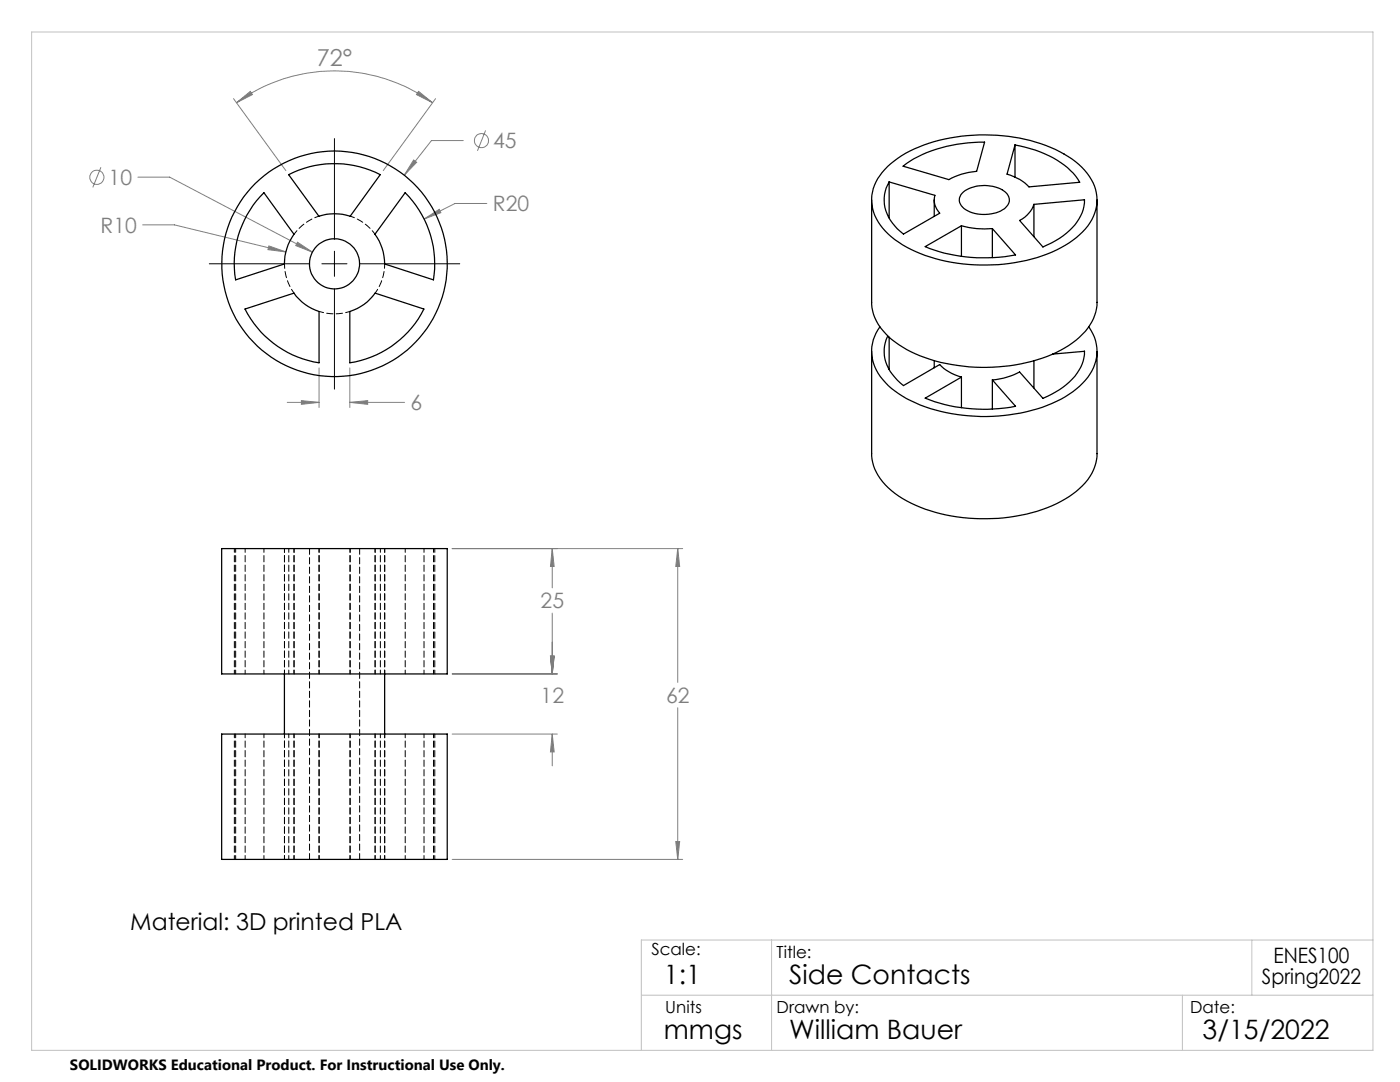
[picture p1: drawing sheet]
<svg xmlns="http://www.w3.org/2000/svg" width="279mm" height="216mm" viewBox="0 0 279 216" stroke-linecap="round" stroke-linejoin="round" font-family="sans-serif">
<g fill="none" stroke="#808080" stroke-width=".2">
<path d="M46.6 19.7l10.4 14.3M83.5 18.2l2.8 2.3-3.2-1.6zM86.9 19.7l-10.4 14.3M20.1 33.4l-1.6 4M27.5 35.3h6.4l28.4 15M47.2 20.5l2.8-2.3 .4 .7zM47.2 20.5a33.3 33.3 0 0 1 39.1 0M82.5 31.9l.6 .5-2.4 2.6zM92.5 28h-6.4l-5.4 7M96.9 26l-1.6 4.1M28.5 44.9h6.3l22.2 5.4M53.7 49.1l3.3 1.2-3.5-.5z"/>
<path d="M59.4 48.3l2.9 2-3.3-1.3zM84.6 43.7l3.1-1.9 .3 .6zM97.2 40.6h-6.4l-6.2 3.1M60.1 79.9l3.6 .4-3.6 .4zM63.7 73.4v7.9M69.8 73.4v7.9M57.3 80.3h6.4M69.8 80.3l3.6-.4v.8zM69.8 80.3h11M90.2 109.5h46M110.2 109.5l.4 3.5h-.7zM110.2 109.5v7.8"/>
<path d="M135.3 109.5l.3 3.5h-.7zM135.3 109.5v26.7M90.2 134.5h21M109.9 130.9h.7l-.4 3.6zM110.2 122.3v12.2M90.2 146.5h21M110.2 146.5l.4 3.5h-.7zM110.2 146.5v6.3M135.3 141.2v30.3M90.2 171.5h46M134.9 167.9h.7l-.3 3.6z"/>
<circle cx="19.3" cy="35.4" r="1.42"/>
<circle cx="96.1" cy="28.1" r="1.41"/>
</g>
<path d="M66.7 27.7v20M41.8 52.6h20M64.2 52.6h5.1M66.7 50.1v5M66.7 57.6v20M71.8 52.6h20" fill="none" stroke="#000" stroke-width=".2"/>
<path d="M6.3 6.4h267.7v203.2h-267.7zM128 198.6h146M154 187.6v22M236 198.6v11M249.8 187.6v11M274 187.6h-146v22" fill="none" stroke="#c0c0c0" stroke-width=".2"/>
<g fill="#808080">
<path d="M109.9 130.9h.7l-.4 3.6zM110.2 109.5l.4 3.5h-.7zM134.9 167.9h.7l-.3 3.6zM135.3 109.5l.3 3.5h-.7zM110.2 146.5l.4 3.5h-.7zM109.9 130.9h.7l-.4 3.6zM82.5 31.9l-1.8 3.1 2.4-2.6zM84.6 43.7l3.4-1.3-.3-.6zM59.4 48.3l-.4 .7 3.3 1.3zM53.7 49.1l-.2 .7 3.5 .5zM60.1 79.9l3.6 .4-3.6 .4zM69.8 80.3l3.6-.4v.8z"/>
<path d="M83.5 18.2l2.8 2.3-3.2-1.6zM47.2 20.5l2.8-2.3 .4 .7z"/>
</g>
<g fill="none" stroke="#000" stroke-width=".25">
<path d="M52.7 38.5l6 8.2a10.3 10.3 0 0 0-1.9 6l-9.8 3.1a19.8 19.8 0 0 1 5.7-17.3zM57.6 34.9a20.1 20.1 0 0 1 18.3 0l-6 8.2a10.1 10.1 0 0 0-6.3 0zM80.9 38.5a20.1 20.1 0 0 1 5.6 17.3l-9.7-3.1a10 10 0 0 0-2-6zM174 39.9v20.4a10 10 0 0 0 4.6 7.9 29.9 29.9 0 0 0 17.1 5.1 31.1 31.1 0 0 0 18.4-4.9 10.4 10.4 0 0 0 4.8-8.1v-20.4M177.1 33.2a24.8 24.8 0 0 1 13.7-5.9 34.5 34.5 0 0 1 21.5 3.4 12.2 12.2 0 0 1 6.5 7.8 9.3 9.3 0 0 1-4 8.9 29.3 29.3 0 0 1-17.9 5.5 30.8 30.8 0 0 1-18.3-5.1 9.9 9.9 0 0 1-4.6-8.8 9.7 9.7 0 0 1 3.1-5.8zM177.4 36.3l9.2 2.7a3.6 3.6 0 0 0 .9 3.5l-7.2 4.2a8.2 8.2 0 0 1-3.6-8.5zM177.4 36.3v7.2M180.2 33.2a26.2 26.2 0 0 1 15.2-4.8h1.1l-1.6 5.8a13.2 13.2 0 0 0-5.5 1.6zM186.4 39.9v3.3M192 38.6a7.1 7.1 0 0 1 8.9 0 2.01 2.01 0 0 1-.8 3.3 7.3 7.3 0 0 1-8-.6 1.86 1.86 0 0 1-.1-2.7zM202.6 28.9a20.9 20.9 0 0 1 11.6 5.7l1.3 1.8-10.1 .9a9 9 0 0 0-4.4-2.6zM202.6 28.9v6.4"/>
<path d="M216.4 39.9a9.2 9.2 0 0 1-4.2 7.2l-2.3 1.4-1.8 .8-4.6-5.3a5.8 5.8 0 0 0 2.8-3.2M216.4 39.9l-10.1 .9M216.4 39.9h.1M191.9 45l-7.3 4.2a32.1 32.1 0 0 0 18.1 1.7l-4.7-5.3M191.9 45a16.8 16.8 0 0 0 6.1 .6M191.9 45v6.2M198 45.6v5.8M206.3 40.8v6.4M48.9 61.7l9.8-3.2a9.7 9.7 0 0 0 5 3.7v10.2a20 20 0 0 1-14.8-10.7zM69.8 62.2a9.6 9.6 0 0 0 5.1-3.7l9.7 3.2a20 20 0 0 1-14.8 10.7zM174 70.1v20.4a10.1 10.1 0 0 0 4.6 8 31.1 31.1 0 0 0 19.4 5 28.9 28.9 0 0 0 16.8-5.5 9.7 9.7 0 0 0 4.1-7.5v-20.4M175.6 65.2a8.2 8.2 0 0 0 1.1 11.1 23.9 23.9 0 0 0 13.3 6.2 35.7 35.7 0 0 0 21.7-2.8 13.3 13.3 0 0 0 7-7.7 8.1 8.1 0 0 0-1.4-6.8"/>
<path d="M177.2 67a7.4 7.4 0 0 0 1.9 8.8l1.2 1.1 7.2-4.2a9.5 9.5 0 0 0 4.4 2.5M177.4 67.3v6.4M186.4 72v1.4M191.9 75.2l-7.3 4.2a32.5 32.5 0 0 0 18.1 1.7l-4.7-5.3M191.9 75.2v6.2M198 75.8v5.8M206.3 72v5.4M216.4 70.1a9.2 9.2 0 0 1-4.2 7.2l-2.3 1.4-1.8 .8-4.6-5.3a14.4 14.4 0 0 1-5.5 1.6M216.4 70.1v.1M216.4 70.1l-6.4 .6M44.2 109.5h45.1v25h-45.1zM56.8 134.5v12"/>
<path d="M76.8 134.5v12M44.2 146.5h45.1v25h-45.1z"/>
<circle cx="66.8" cy="52.6" r="22.5"/>
<circle cx="66.8" cy="52.6" r="5"/>
</g>
<g fill="none" stroke="#000" stroke-width=".2" stroke-dasharray="1.3 .6" stroke-dashoffset=".5">
<path d="M46.8 109.5v25M56.8 109.5v25M58.7 109.5v25M63.7 109.5v25M69.9 109.5v25M74.8 109.5v25M74.9 109.5v25M76.8 109.5v25M47 134.5v-25M48.9 134.5v-25M52.7 134.5v-25M57.6 134.5v-25"/>
<path d="M63.7 134.5v-25M69.8 134.5v-25M75.9 134.5v-25M76.8 134.5v-25M80.9 134.5v-25M84.6 134.5v-25M86.5 134.5v-25M86.8 134.5v-25M46.8 146.5v25M48.9 146.5v25M52.7 146.5v25M56.8 146.5v25"/>
<path d="M58.7 146.5v25M63.7 146.5v25M69.8 146.5v25M69.9 146.5v25M74.8 146.5v25M74.9 146.5v25M75.9 146.5v25M76.8 146.5v25M86.5 146.5v25M47 171.5v-25M57.6 171.5v-25M63.7 171.5v-25"/>
<path d="M76.8 171.5v-25M80.9 171.5v-25M84.6 171.5v-25M86.8 171.5v-25"/>
</g>
<path d="M61.8 109.5v62M71.8 171.5v-62" fill="none" stroke="#000" stroke-width=".2" stroke-dasharray="1.3 .6" stroke-dashoffset=".1"/>
<path d="M58.7 58.5a10 10 0 0 1-1.9-5.8M58.7 46.7a10 10 0 0 1 5-3.6M69.9 43.1a10 10 0 0 1 4.9 3.6M76.8 52.7a10 10 0 0 1-1.9 5.8M69.8 62.1a10 10 0 0 1-6.1 0" fill="none" stroke="#000" stroke-width=".2" stroke-dasharray="1.3 .6" stroke-dashoffset=".4"/>
<g font-size="5.3">
<text x="132.5" y="196.4">1:1</text>
<text x="157.5" y="196.4">Side Contacts</text>
<text x="132.5" y="207.4">mmgs</text>
<text x="157.5" y="207.4">William Bauer</text>
<text x="240" y="207.4">3/15/2022</text>
</g>
<text font-size="4.7" fill="#808080" x="63.3" y="13.1">72°</text>
<text font-size="4.7" x="26" y="185.6">Material: 3D printed PLA</text>
<g font-size="4.2" fill="#808080">
<text x="98.4" y="29.6">45</text>
<text x="21.7" y="36.9">10</text>
<text x="20.1" y="46.5">R10</text>
<text x="98.3" y="42.2">R20</text>
<text x="81.9" y="81.9">6</text>
<text x="107.9" y="121.4">25</text>
<text x="107.9" y="140.3">12</text>
<text x="132.9" y="140.3">62</text>
</g>
<g font-size="4.2">
<text x="251.9" y="196.4">Spring2022</text>
<text x="254.2" y="192.2">ENES100</text>
</g>
<g font-size="3.3">
<text x="130" y="190.6">Scale:</text>
<text x="155" y="191.2">Title:</text>
<text x="132.8" y="202.2">Units</text>
<text x="155" y="202.2">Drawn by:</text>
<text x="237.5" y="202.2">Date:</text>
</g>
<text font-size="3" x="14" y="213.5">SOLIDWORKS Educational Product. For Instructional Use Only.</text>
</svg>
